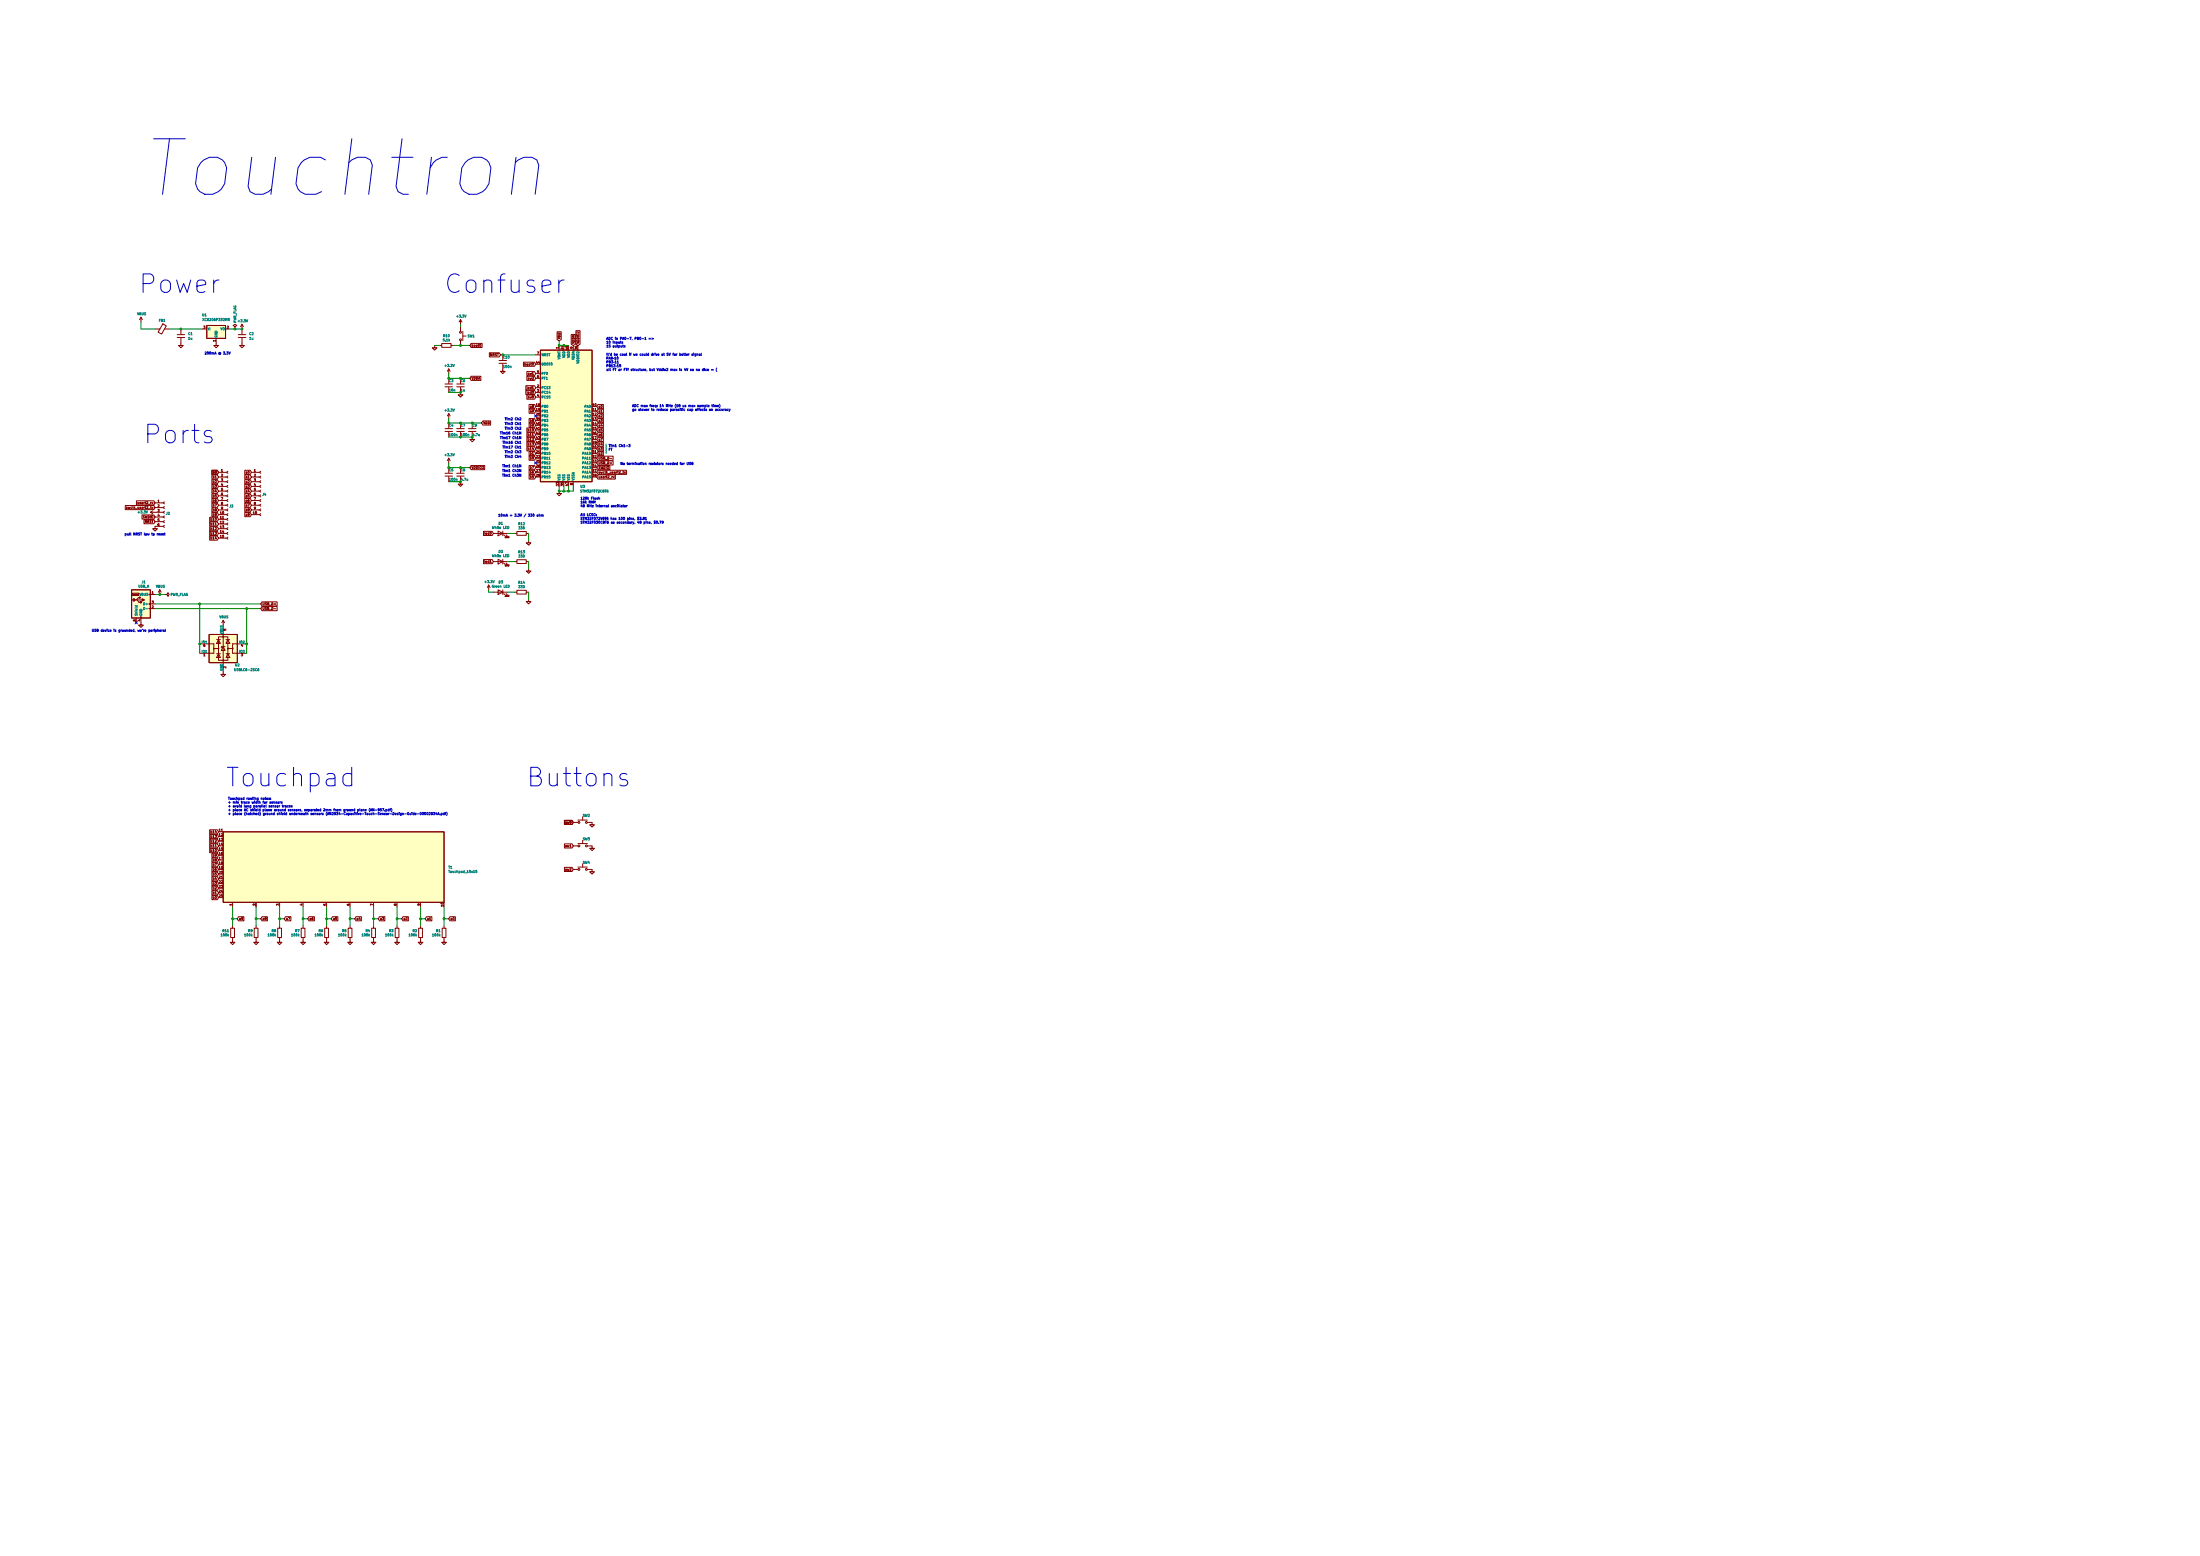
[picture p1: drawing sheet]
EESchema Schematic File Version 4
EELAYER 30 0
EELAYER END
$Descr A0 46811 33110
encoding utf-8
Sheet 1 1
Title ""
Date ""
Rev ""
Comp ""
Comment1 ""
Comment2 ""
Comment3 ""
Comment4 ""
$EndDescr
$Comp
L power:GND #PWR06
U 1 1
P 3850 7300
F 0 "#PWR06" H 3850 7050 50  0001 C CNN
F 1 "GND" H 3855 7127 50  0001 C CNN
F 2 "" H 3850 7300 50  0001 C CNN
F 3 "" H 3850 7300 50  0001 C CNN
	1    3850 7300
	1    0    0    -1  
$EndComp
$Comp
L Device:C C1
U 1 1
P 3850 7150
F 0 "C1" H 4000 7200 50  0000 L CNN
F 1 "1u" H 4000 7100 50  0000 L CNN
F 2 "Capacitor_SMD:C_0402_1005Metric" H 3888 7000 50  0001 C CNN
F 3 "~" H 3850 7150 50  0001 C CNN
F 4 "" H 3850 7150 50  0001 C CNN "MPN"
F 5 "C52923" H 3850 7150 50  0001 C CNN "LCSC"
F 6 "402" H 3850 7150 50  0001 C CNN "LCSC Footprint"
	1    3850 7150
	1    0    0    -1  
$EndComp
$Comp
L power:VBUS #PWR01
U 1 1
P 3000 6850
F 0 "#PWR01" H 3000 6700 50  0001 C CNN
F 1 "VBUS" H 3015 7023 50  0000 C CNN
F 2 "" H 3000 6850 50  0001 C CNN
F 3 "" H 3000 6850 50  0001 C CNN
	1    3000 6850
	1    0    0    -1  
$EndComp
$Comp
L power:+3.3V #PWR011
U 1 1
P 5150 7000
F 0 "#PWR011" H 5150 6850 50  0001 C CNN
F 1 "+3.3V" H 5165 7173 50  0000 C CNN
F 2 "" H 5150 7000 50  0001 C CNN
F 3 "" H 5150 7000 50  0001 C CNN
	1    5150 7000
	1    0    0    -1  
$EndComp
Wire Wire Line
	4900 7000 5000 7000
$Comp
L power:GND #PWR012
U 1 1
P 5150 7300
F 0 "#PWR012" H 5150 7050 50  0001 C CNN
F 1 "GND" H 5155 7127 50  0001 C CNN
F 2 "" H 5150 7300 50  0001 C CNN
F 3 "" H 5150 7300 50  0001 C CNN
	1    5150 7300
	1    0    0    -1  
$EndComp
$Comp
L Device:C C2
U 1 1
P 5150 7150
F 0 "C2" H 5300 7200 50  0000 L CNN
F 1 "1u" H 5300 7100 50  0000 L CNN
F 2 "Capacitor_SMD:C_0402_1005Metric" H 5188 7000 50  0001 C CNN
F 3 "~" H 5150 7150 50  0001 C CNN
F 4 "" H 5150 7150 50  0001 C CNN "MPN"
F 5 "C52923" H 5150 7150 50  0001 C CNN "LCSC"
F 6 "402" H 5150 7150 50  0001 C CNN "LCSC Footprint"
	1    5150 7150
	1    0    0    -1  
$EndComp
Connection ~ 5150 7000
$Comp
L power:GND #PWR07
U 1 1
P 4600 7300
F 0 "#PWR07" H 4600 7050 50  0001 C CNN
F 1 "GND" H 4605 7127 50  0001 C CNN
F 2 "" H 4600 7300 50  0001 C CNN
F 3 "" H 4600 7300 50  0001 C CNN
	1    4600 7300
	1    0    0    -1  
$EndComp
$Comp
L power:PWR_FLAG #FLG02
U 1 1
P 5000 7000
F 0 "#FLG02" H 5000 7075 50  0001 C CNN
F 1 "PWR_FLAG" V 5000 7127 50  0000 L CNN
F 2 "" H 5000 7000 50  0001 C CNN
F 3 "~" H 5000 7000 50  0001 C CNN
	1    5000 7000
	1    0    0    -1  
$EndComp
Connection ~ 5000 7000
Wire Wire Line
	5000 7000 5150 7000
Wire Wire Line
	3850 7000 4300 7000
Text Notes 3000 4200 0    1181 Italic 0
Touchtron
Text Notes 2950 6250 0    394  ~ 0
Power
$Comp
L power:GND #PWR031
U 1 1
P 11900 10450
F 0 "#PWR031" H 11900 10200 50  0001 C CNN
F 1 "GND" H 11905 10277 50  0001 C CNN
F 2 "" H 11900 10450 50  0001 C CNN
F 3 "" H 11900 10450 50  0001 C CNN
	1    11900 10450
	1    0    0    -1  
$EndComp
Wire Wire Line
	11900 10350 11900 10450
Wire Wire Line
	11900 10450 12000 10450
Wire Wire Line
	12000 10450 12000 10350
Connection ~ 11900 10450
Wire Wire Line
	12000 10450 12100 10450
Wire Wire Line
	12100 10450 12100 10350
Connection ~ 12000 10450
Wire Wire Line
	12100 10450 12200 10450
Wire Wire Line
	12200 10450 12200 10350
Connection ~ 12100 10450
Wire Wire Line
	11900 7250 11900 7350
$Comp
L Device:R R10
U 1 1
P 9500 7350
F 0 "R10" V 9293 7350 50  0000 C CNN
F 1 "5.1k" V 9384 7350 50  0000 C CNN
F 2 "Resistor_SMD:R_0402_1005Metric" V 9430 7350 50  0001 C CNN
F 3 "~" H 9500 7350 50  0001 C CNN
F 4 "" V 9500 7350 50  0001 C CNN "MPN"
F 5 "C25905" H 9500 7350 50  0001 C CNN "LCSC"
F 6 "402" H 9500 7350 50  0001 C CNN "LCSC Footprint"
	1    9500 7350
	0    1    1    0   
$EndComp
Connection ~ 9800 10250
Wire Wire Line
	9800 9950 10000 9950
Connection ~ 9800 9950
Wire Wire Line
	9550 9950 9800 9950
$Comp
L Device:C C8
U 1 1
P 9800 10100
F 0 "C8" H 9800 10200 50  0000 L CNN
F 1 "4.7u" H 9800 10000 50  0000 L CNN
F 2 "Capacitor_SMD:C_0402_1005Metric" H 9838 9950 50  0001 C CNN
F 3 "~" H 9800 10100 50  0001 C CNN
F 4 "" H 9800 10100 50  0001 C CNN "MPN"
F 5 "C23733" H 9800 10100 50  0001 C CNN "LCSC"
F 6 "402" H 9800 10100 50  0001 C CNN "LCSC Footprint"
	1    9800 10100
	1    0    0    -1  
$EndComp
Connection ~ 9550 9950
$Comp
L Device:C C5
U 1 1
P 9550 10100
F 0 "C5" H 9550 10200 50  0000 L CNN
F 1 "100n" H 9550 10000 50  0000 L CNN
F 2 "Capacitor_SMD:C_0402_1005Metric" H 9588 9950 50  0001 C CNN
F 3 "~" H 9550 10100 50  0001 C CNN
F 4 "" H 9550 10100 50  0001 C CNN "MPN"
F 5 "C1525" H 9550 10100 50  0001 C CNN "LCSC"
F 6 "402" H 9550 10100 50  0001 C CNN "LCSC Footprint"
	1    9550 10100
	1    0    0    -1  
$EndComp
$Comp
L Connector:Conn_01x06_Female J2
U 1 1
P 3500 10900
F 0 "J2" H 3528 10876 50  0000 L CNN
F 1 "Conn_01x06_Female" H 3528 10785 50  0001 L CNN
F 2 "Connector_PinHeader_2.54mm:PinHeader_1x06_P2.54mm_Vertical" H 3500 10900 50  0001 C CNN
F 3 "~" H 3500 10900 50  0001 C CNN
F 4 "Do not populate" H 3500 10900 50  0001 C CNN "LCSC"
	1    3500 10900
	1    0    0    -1  
$EndComp
Text GLabel 12700 9950 2    50   Input ~ 0
SWDIO
$Comp
L power:GND #PWR04
U 1 1
P 3300 11200
F 0 "#PWR04" H 3300 10950 50  0001 C CNN
F 1 "GND" H 3305 11072 50  0001 R CNN
F 2 "" H 3300 11200 50  0001 C CNN
F 3 "" H 3300 11200 50  0001 C CNN
	1    3300 11200
	1    0    0    -1  
$EndComp
Text GLabel 3300 10800 0    50   Input ~ 0
swclk_usart2_tx
Text GLabel 3300 11000 0    50   Input ~ 0
SWDIO
Text GLabel 3300 11100 0    50   Input ~ 0
NRST
Text GLabel 10650 7550 0    50   Input ~ 0
NRST
Wire Wire Line
	9800 6900 9800 6950
Wire Wire Line
	9250 7350 9350 7350
Text GLabel 11400 7750 0    50   Input ~ 0
boot0
$Comp
L power:+3.3V #PWR026
U 1 1
P 9800 6900
F 0 "#PWR026" H 9800 6750 50  0001 C CNN
F 1 "+3.3V" H 9815 7073 50  0000 C CNN
F 2 "" H 9800 6900 50  0001 C CNN
F 3 "" H 9800 6900 50  0001 C CNN
	1    9800 6900
	1    0    0    -1  
$EndComp
Text GLabel 12700 9850 2    50   Input ~ 0
USB_D+
Text GLabel 12700 9750 2    50   Input ~ 0
USB_D-
$Comp
L power:GND #PWR021
U 1 1
P 9250 7350
F 0 "#PWR021" H 9250 7100 50  0001 C CNN
F 1 "GND" H 9255 7177 50  0001 C CNN
F 2 "" H 9250 7350 50  0001 C CNN
F 3 "" H 9250 7350 50  0001 C CNN
	1    9250 7350
	1    0    0    -1  
$EndComp
Text GLabel 10000 7350 2    50   Input ~ 0
boot0
$Comp
L Device:C C4
U 1 1
P 9550 9150
F 0 "C4" H 9550 9250 50  0000 L CNN
F 1 "100n" H 9550 9050 50  0000 L CNN
F 2 "Capacitor_SMD:C_0402_1005Metric" H 9588 9000 50  0001 C CNN
F 3 "~" H 9550 9150 50  0001 C CNN
F 4 "" H 9550 9150 50  0001 C CNN "MPN"
F 5 "C1525" H 9550 9150 50  0001 C CNN "LCSC"
F 6 "402" H 9550 9150 50  0001 C CNN "LCSC Footprint"
	1    9550 9150
	1    0    0    -1  
$EndComp
Text GLabel 12300 7350 1    50   Input ~ 0
VDDIO2
Text GLabel 12200 7350 1    50   Input ~ 0
VDDA
Text GLabel 11900 7250 1    50   Input ~ 0
VDD
Connection ~ 10050 9000
Wire Wire Line
	10050 9000 10250 9000
Connection ~ 10050 9300
Wire Wire Line
	9800 9300 10050 9300
$Comp
L Device:C C9
U 1 1
P 10050 9150
F 0 "C9" H 10050 9250 50  0000 L CNN
F 1 "4.7u" H 10050 9050 50  0000 L CNN
F 2 "Capacitor_SMD:C_0402_1005Metric" H 10088 9000 50  0001 C CNN
F 3 "~" H 10050 9150 50  0001 C CNN
F 4 "" H 10050 9150 50  0001 C CNN "MPN"
F 5 "C23733" H 10050 9150 50  0001 C CNN "LCSC"
F 6 "402" H 10050 9150 50  0001 C CNN "LCSC Footprint"
	1    10050 9150
	1    0    0    -1  
$EndComp
Text GLabel 10000 9950 2    50   Input ~ 0
VDDIO2
Wire Wire Line
	9550 9850 9550 9950
Wire Wire Line
	9800 10250 9550 10250
$Comp
L power:GND #PWR028
U 1 1
P 9800 10250
F 0 "#PWR028" H 9800 10000 50  0001 C CNN
F 1 "GND" H 9805 10077 50  0001 C CNN
F 2 "" H 9800 10250 50  0001 C CNN
F 3 "" H 9800 10250 50  0001 C CNN
	1    9800 10250
	1    0    0    -1  
$EndComp
$Comp
L power:+3.3V #PWR024
U 1 1
P 9550 9850
F 0 "#PWR024" H 9550 9700 50  0001 C CNN
F 1 "+3.3V" H 9565 10023 50  0000 C CNN
F 2 "" H 9550 9850 50  0001 C CNN
F 3 "" H 9550 9850 50  0001 C CNN
	1    9550 9850
	1    0    0    -1  
$EndComp
Text GLabel 10250 9000 2    50   Input ~ 0
VDD
Connection ~ 9800 9000
Wire Wire Line
	9800 9000 10050 9000
Connection ~ 9550 9000
Wire Wire Line
	9800 9000 9550 9000
Wire Wire Line
	9550 8900 9550 9000
Connection ~ 9800 9300
Wire Wire Line
	9800 9300 9550 9300
$Comp
L power:GND #PWR029
U 1 1
P 10050 9300
F 0 "#PWR029" H 10050 9050 50  0001 C CNN
F 1 "GND" H 10055 9127 50  0001 C CNN
F 2 "" H 10050 9300 50  0001 C CNN
F 3 "" H 10050 9300 50  0001 C CNN
	1    10050 9300
	1    0    0    -1  
$EndComp
$Comp
L Device:C C7
U 1 1
P 9800 9150
F 0 "C7" H 9800 9250 50  0000 L CNN
F 1 "100n" H 9800 9050 50  0000 L CNN
F 2 "Capacitor_SMD:C_0402_1005Metric" H 9838 9000 50  0001 C CNN
F 3 "~" H 9800 9150 50  0001 C CNN
F 4 "" H 9800 9150 50  0001 C CNN "MPN"
F 5 "C1525" H 9800 9150 50  0001 C CNN "LCSC"
F 6 "402" H 9800 9150 50  0001 C CNN "LCSC Footprint"
	1    9800 9150
	1    0    0    -1  
$EndComp
$Comp
L power:+3.3V #PWR023
U 1 1
P 9550 8900
F 0 "#PWR023" H 9550 8750 50  0001 C CNN
F 1 "+3.3V" H 9565 9073 50  0000 C CNN
F 2 "" H 9550 8900 50  0001 C CNN
F 3 "" H 9550 8900 50  0001 C CNN
	1    9550 8900
	1    0    0    -1  
$EndComp
Text GLabel 10000 8050 2    50   Input ~ 0
VDDA
Connection ~ 9800 8050
Wire Wire Line
	9800 8050 10000 8050
Connection ~ 9550 8050
Wire Wire Line
	9800 8050 9550 8050
Wire Wire Line
	9550 7950 9550 8050
Connection ~ 9800 8350
Wire Wire Line
	9800 8350 9550 8350
$Comp
L power:GND #PWR027
U 1 1
P 9800 8350
F 0 "#PWR027" H 9800 8100 50  0001 C CNN
F 1 "GND" H 9805 8177 50  0001 C CNN
F 2 "" H 9800 8350 50  0001 C CNN
F 3 "" H 9800 8350 50  0001 C CNN
	1    9800 8350
	1    0    0    -1  
$EndComp
$Comp
L Device:C C6
U 1 1
P 9800 8200
F 0 "C6" H 9800 8300 50  0000 L CNN
F 1 "1u" H 9800 8100 50  0000 L CNN
F 2 "Capacitor_SMD:C_0402_1005Metric" H 9838 8050 50  0001 C CNN
F 3 "~" H 9800 8200 50  0001 C CNN
F 4 "" H 9800 8200 50  0001 C CNN "MPN"
F 5 "C52923" H 9800 8200 50  0001 C CNN "LCSC"
F 6 "402" H 9800 8200 50  0001 C CNN "LCSC Footprint"
	1    9800 8200
	1    0    0    -1  
$EndComp
$Comp
L Device:C C3
U 1 1
P 9550 8200
F 0 "C3" H 9550 8300 50  0000 L CNN
F 1 "10n" H 9550 8100 50  0000 L CNN
F 2 "Capacitor_SMD:C_0402_1005Metric" H 9588 8050 50  0001 C CNN
F 3 "~" H 9550 8200 50  0001 C CNN
F 4 "" H 9550 8200 50  0001 C CNN "MPN"
F 5 "C15195" H 9550 8200 50  0001 C CNN "LCSC"
F 6 "402" H 9550 8200 50  0001 C CNN "LCSC Footprint"
	1    9550 8200
	1    0    0    -1  
$EndComp
$Comp
L power:+3.3V #PWR022
U 1 1
P 9550 7950
F 0 "#PWR022" H 9550 7800 50  0001 C CNN
F 1 "+3.3V" H 9565 8123 50  0000 C CNN
F 2 "" H 9550 7950 50  0001 C CNN
F 3 "" H 9550 7950 50  0001 C CNN
	1    9550 7950
	1    0    0    -1  
$EndComp
Text Notes 12350 10800 0    50   ~ 0
128k Flash\n16k RAM\n48 MHz internal oscillator
Text Notes 9450 6250 0    394  ~ 0
Confuser
Text Notes 3050 9450 0    394  ~ 0
Ports
$Comp
L power:VBUS #PWR05
U 1 1
P 3400 12650
F 0 "#PWR05" H 3400 12500 50  0001 C CNN
F 1 "VBUS" H 3415 12823 50  0000 C CNN
F 2 "" H 3400 12650 50  0001 C CNN
F 3 "" H 3400 12650 50  0001 C CNN
	1    3400 12650
	1    0    0    -1  
$EndComp
$Comp
L power:PWR_FLAG #FLG01
U 1 1
P 3500 12650
F 0 "#FLG01" H 3500 12725 50  0001 C CNN
F 1 "PWR_FLAG" V 3500 12778 50  0000 L CNN
F 2 "" H 3500 12650 50  0001 C CNN
F 3 "~" H 3500 12650 50  0001 C CNN
	1    3500 12650
	0    1    1    0   
$EndComp
Wire Wire Line
	3500 12650 3400 12650
Connection ~ 3400 12650
Wire Wire Line
	3400 12650 3300 12650
Text GLabel 5550 12850 2    50   Input ~ 0
USB_D+
Text GLabel 5550 12950 2    50   Input ~ 0
USB_D-
$Comp
L Connector:USB_A J1
U 1 1
P 3000 12850
F 0 "J1" H 3057 13317 50  0000 C CNN
F 1 "USB_A" H 3057 13226 50  0000 C CNN
F 2 "0_touchtron:usb_a_edge_connector" H 3150 12800 50  0001 C CNN
F 3 " ~" H 3150 12800 50  0001 C CNN
F 4 "Do not populate" H 3000 12850 50  0001 C CNN "LCSC"
	1    3000 12850
	1    0    0    -1  
$EndComp
NoConn ~ 2900 13250
$Comp
L power:GND #PWR02
U 1 1
P 3000 13250
F 0 "#PWR02" H 3000 13000 50  0001 C CNN
F 1 "GND" H 3000 13100 50  0001 C CNN
F 2 "" H 3000 13250 50  0001 C CNN
F 3 "" H 3000 13250 50  0001 C CNN
	1    3000 13250
	1    0    0    -1  
$EndComp
Text Notes 1950 13450 0    50   ~ 0
USB device is grounded, we’re peripheral
$Comp
L Switch:SW_Push SW1
U 1 1
P 9800 7150
F 0 "SW1" V 9800 7298 50  0000 L CNN
F 1 "TS-1187A-C-D-B" V 9845 7298 50  0001 L CNN
F 2 "0_touchtron:TS-1187A" H 9800 7350 50  0001 C CNN
F 3 "~" H 9800 7350 50  0001 C CNN
F 4 "C318888" H 9800 7150 50  0001 C CNN "LCSC"
F 5 "2mm height" H 9800 7150 50  0001 C CNN "note"
F 6 "SMD-SW-4_5.1x5.1x2.0" H 9800 7150 50  0001 C CNN "LCSC Footprint"
	1    9800 7150
	0    1    1    0   
$EndComp
Wire Wire Line
	9650 7350 9800 7350
Connection ~ 9800 7350
Wire Wire Line
	9800 7350 10000 7350
Text Notes 12900 7400 0    50   ~ 0
ADC in PA0-7, PB0-1 => \n10 inputs\n15 outputs
Text Notes 12950 9600 0    50   ~ 0
Tim1 Ch1-3\nFT
Wire Wire Line
	12900 9450 12900 9650
Text Notes 11100 8950 2    50   ~ 0
Tim2 Ch2
Text Notes 11100 9050 2    50   ~ 0
Tim3 Ch1
Text Notes 11100 9150 2    50   ~ 0
Tim3 Ch2
Text Notes 11100 9250 2    50   ~ 0
Tim16 Ch1N
Text Notes 11100 9350 2    50   ~ 0
Tim17 Ch1N
Text Notes 11100 9450 2    50   ~ 0
Tim16 Ch1
Text Notes 11100 9550 2    50   ~ 0
Tim17 Ch1
Text Notes 11100 9650 2    50   ~ 0
Tim2 Ch3
Text Notes 11100 9750 2    50   ~ 0
Tim2 Ch4
Text Notes 11100 9950 2    50   ~ 0
Tim1 Ch1N
Text Notes 11100 10050 2    50   ~ 0
Tim1 Ch2N
Text Notes 11100 10150 2    50   ~ 0
Tim1 Ch3N
Text Notes 12350 11150 0    50   ~ 0
Alt LCSC:\nSTM32F072V8T6 has 100 pins, $3.81\nSTM32F030C8T6 as secondary, 48 pins, $0.79 
$Comp
L Device:C C10
U 1 1
P 10700 7700
F 0 "C10" H 10700 7800 50  0000 L CNN
F 1 "100n" H 10700 7600 50  0000 L CNN
F 2 "Capacitor_SMD:C_0402_1005Metric" H 10738 7550 50  0001 C CNN
F 3 "~" H 10700 7700 50  0001 C CNN
F 4 "" H 10700 7700 50  0001 C CNN "MPN"
F 5 "C1525" H 10700 7700 50  0001 C CNN "LCSC"
F 6 "402" H 10700 7700 50  0001 C CNN "LCSC Footprint"
	1    10700 7700
	1    0    0    -1  
$EndComp
Wire Wire Line
	10650 7550 10700 7550
Connection ~ 10700 7550
Wire Wire Line
	10700 7550 11400 7550
$Comp
L power:GND #PWR030
U 1 1
P 10700 7850
F 0 "#PWR030" H 10700 7600 50  0001 C CNN
F 1 "GND" H 10705 7677 50  0001 C CNN
F 2 "" H 10700 7850 50  0001 C CNN
F 3 "" H 10700 7850 50  0001 C CNN
	1    10700 7850
	1    0    0    -1  
$EndComp
Text Notes 13450 8750 0    50   ~ 0
ADC max freq: 14 MHz (18 us max sample time)\ngo slower to reduce parasitic cap effects on accuracy
$Comp
L power:GND #PWR09
U 1 1
P 4750 14300
AR Path="/5EAD705B" Ref="#PWR09"  Part="1" 
AR Path="/5EAB2975/5EAD705B" Ref="#PWR?"  Part="1" 
AR Path="/5EACE984/5EAD705B" Ref="#PWR?"  Part="1" 
AR Path="/5EB81DFF/5EAD705B" Ref="#PWR?"  Part="1" 
F 0 "#PWR09" H 4750 14050 50  0001 C CNN
F 1 "GND" H 4755 14172 50  0001 R CNN
F 2 "" H 4750 14300 50  0001 C CNN
F 3 "" H 4750 14300 50  0001 C CNN
	1    4750 14300
	1    0    0    -1  
$EndComp
$Comp
L power:VBUS #PWR08
U 1 1
P 4750 13300
F 0 "#PWR08" H 4750 13150 50  0001 C CNN
F 1 "VBUS" H 4765 13473 50  0000 C CNN
F 2 "" H 4750 13300 50  0001 C CNN
F 3 "" H 4750 13300 50  0001 C CNN
	1    4750 13300
	1    0    0    -1  
$EndComp
Text Notes 4350 7550 0    50   ~ 0
200mA @ 3.3V
Text Notes 13200 9900 0    50   ~ 0
No termination resistors needed for USB
$Comp
L Power_Protection:USBLC6-2SC6 U2
U 1 1
P 4750 13800
F 0 "U2" H 5050 13450 50  0000 C CNN
F 1 "USBLC6-2SC6" H 5250 13350 50  0000 C CNN
F 2 "Package_TO_SOT_SMD:SOT-23-6" H 4000 14200 50  0001 C CNN
F 3 "http://www2.st.com/resource/en/datasheet/CD00050750.pdf" H 4950 14150 50  0001 C CNN
F 4 "C7519" H 4750 13800 50  0001 C CNN "LCSC"
F 5 "SOT-23-6L" H 4750 13800 50  0001 C CNN "LCSC Footprint"
F 6 "180" H 4750 13800 50  0001 C CNN "LCSC Orientation"
	1    4750 13800
	1    0    0    -1  
$EndComp
Wire Wire Line
	5250 13700 5250 13900
$Comp
L Device:Ferrite_Bead FB1
U 1 1
P 3450 7000
F 0 "FB1" V 3268 7000 50  0000 C CNN
F 1 "Ferrite_Bead" V 3267 7000 50  0001 C CNN
F 2 "Capacitor_SMD:C_0805_2012Metric" V 3380 7000 50  0001 C CNN
F 3 "~" H 3450 7000 50  0001 C CNN
F 4 "C1015" V 3450 7000 50  0001 C CNN "LCSC"
F 5 "805" H 3450 7000 50  0001 C CNN "LCSC Footprint"
	1    3450 7000
	0    1    1    0   
$EndComp
Wire Wire Line
	3000 6850 3000 7000
Wire Wire Line
	3000 7000 3300 7000
Wire Wire Line
	3600 7000 3850 7000
Connection ~ 3850 7000
$Comp
L Device:R R2
U 1 1
P 8950 19850
F 0 "R2" H 9020 19896 50  0000 L CNN
F 1 "100k" H 9020 19805 50  0000 L CNN
F 2 "Resistor_SMD:R_0402_1005Metric" V 8880 19850 50  0001 C CNN
F 3 "~" H 8950 19850 50  0001 C CNN
F 4 "C25741" H 8950 19850 50  0001 C CNN "LCSC"
F 5 "402" H 8950 19850 50  0001 C CNN "LCSC Footprint"
	1    8950 19850
	-1   0    0    -1  
$EndComp
$Comp
L power:GND #PWR013
U 1 1
P 8950 20000
F 0 "#PWR013" H 8950 19750 50  0001 C CNN
F 1 "GND" H 8955 19827 50  0001 C CNN
F 2 "" H 8950 20000 50  0001 C CNN
F 3 "" H 8950 20000 50  0001 C CNN
	1    8950 20000
	-1   0    0    -1  
$EndComp
$Comp
L Device:R R3
U 1 1
P 8450 19850
F 0 "R3" H 8520 19896 50  0000 L CNN
F 1 "100k" H 8520 19805 50  0000 L CNN
F 2 "Resistor_SMD:R_0402_1005Metric" V 8380 19850 50  0001 C CNN
F 3 "~" H 8450 19850 50  0001 C CNN
F 4 "C25741" H 8450 19850 50  0001 C CNN "LCSC"
F 5 "402" H 8450 19850 50  0001 C CNN "LCSC Footprint"
	1    8450 19850
	-1   0    0    -1  
$EndComp
$Comp
L power:GND #PWR014
U 1 1
P 8450 20000
F 0 "#PWR014" H 8450 19750 50  0001 C CNN
F 1 "GND" H 8455 19827 50  0001 C CNN
F 2 "" H 8450 20000 50  0001 C CNN
F 3 "" H 8450 20000 50  0001 C CNN
	1    8450 20000
	-1   0    0    -1  
$EndComp
$Comp
L Device:R R4
U 1 1
P 7950 19850
F 0 "R4" H 8020 19896 50  0000 L CNN
F 1 "100k" H 8020 19805 50  0000 L CNN
F 2 "Resistor_SMD:R_0402_1005Metric" V 7880 19850 50  0001 C CNN
F 3 "~" H 7950 19850 50  0001 C CNN
F 4 "C25741" H 7950 19850 50  0001 C CNN "LCSC"
F 5 "402" H 7950 19850 50  0001 C CNN "LCSC Footprint"
	1    7950 19850
	-1   0    0    -1  
$EndComp
$Comp
L power:GND #PWR015
U 1 1
P 7950 20000
F 0 "#PWR015" H 7950 19750 50  0001 C CNN
F 1 "GND" H 7955 19827 50  0001 C CNN
F 2 "" H 7950 20000 50  0001 C CNN
F 3 "" H 7950 20000 50  0001 C CNN
	1    7950 20000
	-1   0    0    -1  
$EndComp
$Comp
L Device:R R5
U 1 1
P 7450 19850
F 0 "R5" H 7520 19896 50  0000 L CNN
F 1 "100k" H 7520 19805 50  0000 L CNN
F 2 "Resistor_SMD:R_0402_1005Metric" V 7380 19850 50  0001 C CNN
F 3 "~" H 7450 19850 50  0001 C CNN
F 4 "C25741" H 7450 19850 50  0001 C CNN "LCSC"
F 5 "402" H 7450 19850 50  0001 C CNN "LCSC Footprint"
	1    7450 19850
	-1   0    0    -1  
$EndComp
$Comp
L power:GND #PWR016
U 1 1
P 7450 20000
F 0 "#PWR016" H 7450 19750 50  0001 C CNN
F 1 "GND" H 7455 19827 50  0001 C CNN
F 2 "" H 7450 20000 50  0001 C CNN
F 3 "" H 7450 20000 50  0001 C CNN
	1    7450 20000
	-1   0    0    -1  
$EndComp
$Comp
L Device:R R6
U 1 1
P 6950 19850
F 0 "R6" H 7020 19896 50  0000 L CNN
F 1 "100k" H 7020 19805 50  0000 L CNN
F 2 "Resistor_SMD:R_0402_1005Metric" V 6880 19850 50  0001 C CNN
F 3 "~" H 6950 19850 50  0001 C CNN
F 4 "C25741" H 6950 19850 50  0001 C CNN "LCSC"
F 5 "402" H 6950 19850 50  0001 C CNN "LCSC Footprint"
	1    6950 19850
	-1   0    0    -1  
$EndComp
$Comp
L power:GND #PWR017
U 1 1
P 6950 20000
F 0 "#PWR017" H 6950 19750 50  0001 C CNN
F 1 "GND" H 6955 19827 50  0001 C CNN
F 2 "" H 6950 20000 50  0001 C CNN
F 3 "" H 6950 20000 50  0001 C CNN
	1    6950 20000
	-1   0    0    -1  
$EndComp
$Comp
L Device:R R7
U 1 1
P 6450 19850
F 0 "R7" H 6520 19896 50  0000 L CNN
F 1 "100k" H 6520 19805 50  0000 L CNN
F 2 "Resistor_SMD:R_0402_1005Metric" V 6380 19850 50  0001 C CNN
F 3 "~" H 6450 19850 50  0001 C CNN
F 4 "C25741" H 6450 19850 50  0001 C CNN "LCSC"
F 5 "402" H 6450 19850 50  0001 C CNN "LCSC Footprint"
	1    6450 19850
	-1   0    0    -1  
$EndComp
$Comp
L power:GND #PWR018
U 1 1
P 6450 20000
F 0 "#PWR018" H 6450 19750 50  0001 C CNN
F 1 "GND" H 6455 19827 50  0001 C CNN
F 2 "" H 6450 20000 50  0001 C CNN
F 3 "" H 6450 20000 50  0001 C CNN
	1    6450 20000
	-1   0    0    -1  
$EndComp
$Comp
L Device:R R8
U 1 1
P 5950 19850
F 0 "R8" H 6020 19896 50  0000 L CNN
F 1 "100k" H 6020 19805 50  0000 L CNN
F 2 "Resistor_SMD:R_0402_1005Metric" V 5880 19850 50  0001 C CNN
F 3 "~" H 5950 19850 50  0001 C CNN
F 4 "C25741" H 5950 19850 50  0001 C CNN "LCSC"
F 5 "402" H 5950 19850 50  0001 C CNN "LCSC Footprint"
	1    5950 19850
	-1   0    0    -1  
$EndComp
$Comp
L power:GND #PWR019
U 1 1
P 5950 20000
F 0 "#PWR019" H 5950 19750 50  0001 C CNN
F 1 "GND" H 5955 19827 50  0001 C CNN
F 2 "" H 5950 20000 50  0001 C CNN
F 3 "" H 5950 20000 50  0001 C CNN
	1    5950 20000
	-1   0    0    -1  
$EndComp
$Comp
L Device:R R9
U 1 1
P 5450 19850
F 0 "R9" H 5520 19896 50  0000 L CNN
F 1 "100k" H 5520 19805 50  0000 L CNN
F 2 "Resistor_SMD:R_0402_1005Metric" V 5380 19850 50  0001 C CNN
F 3 "~" H 5450 19850 50  0001 C CNN
F 4 "C25741" H 5450 19850 50  0001 C CNN "LCSC"
F 5 "402" H 5450 19850 50  0001 C CNN "LCSC Footprint"
	1    5450 19850
	-1   0    0    -1  
$EndComp
$Comp
L power:GND #PWR020
U 1 1
P 5450 20000
F 0 "#PWR020" H 5450 19750 50  0001 C CNN
F 1 "GND" H 5455 19827 50  0001 C CNN
F 2 "" H 5450 20000 50  0001 C CNN
F 3 "" H 5450 20000 50  0001 C CNN
	1    5450 20000
	-1   0    0    -1  
$EndComp
$Comp
L Device:R R11
U 1 1
P 4950 19850
F 0 "R11" H 5020 19896 50  0000 L CNN
F 1 "100k" H 5020 19805 50  0000 L CNN
F 2 "Resistor_SMD:R_0402_1005Metric" V 4880 19850 50  0001 C CNN
F 3 "~" H 4950 19850 50  0001 C CNN
F 4 "C25741" H 4950 19850 50  0001 C CNN "LCSC"
F 5 "402" H 4950 19850 50  0001 C CNN "LCSC Footprint"
	1    4950 19850
	-1   0    0    -1  
$EndComp
$Comp
L power:GND #PWR025
U 1 1
P 4950 20000
F 0 "#PWR025" H 4950 19750 50  0001 C CNN
F 1 "GND" H 4955 19827 50  0001 C CNN
F 2 "" H 4950 20000 50  0001 C CNN
F 3 "" H 4950 20000 50  0001 C CNN
	1    4950 20000
	-1   0    0    -1  
$EndComp
$Comp
L Device:R R1
U 1 1
P 9450 19850
F 0 "R1" H 9520 19896 50  0000 L CNN
F 1 "100k" H 9520 19805 50  0000 L CNN
F 2 "Resistor_SMD:R_0402_1005Metric" V 9380 19850 50  0001 C CNN
F 3 "~" H 9450 19850 50  0001 C CNN
F 4 "C25741" H 9450 19850 50  0001 C CNN "LCSC"
F 5 "402" H 9450 19850 50  0001 C CNN "LCSC Footprint"
	1    9450 19850
	-1   0    0    -1  
$EndComp
$Comp
L power:GND #PWR010
U 1 1
P 9450 20000
F 0 "#PWR010" H 9450 19750 50  0001 C CNN
F 1 "GND" H 9455 19827 50  0001 C CNN
F 2 "" H 9450 20000 50  0001 C CNN
F 3 "" H 9450 20000 50  0001 C CNN
	1    9450 20000
	-1   0    0    -1  
$EndComp
$Comp
L Connector:Conn_01x15_Female J3
U 1 1
P 4850 10750
F 0 "J3" H 4878 10730 50  0000 L CNN
F 1 "Conn_01x15_Female" H 4878 10685 50  0001 L CNN
F 2 "Connector_PinHeader_2.54mm:PinHeader_1x15_P2.54mm_Vertical" H 4850 10750 50  0001 C CNN
F 3 "~" H 4850 10750 50  0001 C CNN
F 4 "Do not populate" H 4850 10750 50  0001 C CNN "LCSC"
	1    4850 10750
	1    0    0    -1  
$EndComp
$Comp
L Connector:Conn_01x10_Female J4
U 1 1
P 5550 10450
F 0 "J4" H 5578 10380 50  0000 L CNN
F 1 "Conn_01x10_Female" H 5578 10335 50  0001 L CNN
F 2 "Connector_PinHeader_2.54mm:PinHeader_1x10_P2.54mm_Vertical" H 5550 10450 50  0001 C CNN
F 3 "~" H 5550 10450 50  0001 C CNN
F 4 "Do not populate" H 5550 10450 50  0001 C CNN "LCSC"
	1    5550 10450
	1    0    0    -1  
$EndComp
Text GLabel 4650 10050 0    50   Input ~ 0
b0
Text GLabel 4650 10050 0    50   Input ~ 0
b0
Text GLabel 4650 10150 0    50   Input ~ 0
b1
Text GLabel 4650 10250 0    50   Input ~ 0
b2
Text GLabel 4650 10350 0    50   Input ~ 0
b3
Text GLabel 4650 10450 0    50   Input ~ 0
b4
Text GLabel 4650 10550 0    50   Input ~ 0
b5
Text GLabel 4650 10650 0    50   Input ~ 0
b6
Text GLabel 4650 10750 0    50   Input ~ 0
b7
Text GLabel 4650 10850 0    50   Input ~ 0
b8
Text GLabel 4650 10950 0    50   Input ~ 0
b9
Text GLabel 4650 11050 0    50   Input ~ 0
b10
Text GLabel 4650 11150 0    50   Input ~ 0
b11
Text GLabel 4650 11250 0    50   Input ~ 0
b12
Text GLabel 4650 11350 0    50   Input ~ 0
b13
Text GLabel 4650 11450 0    50   Input ~ 0
b14
NoConn ~ 11400 8850
NoConn ~ 11400 9850
$Comp
L Switch:SW_Push SW2
U 1 1
P 12400 17500
F 0 "SW2" H 12400 17648 50  0000 L CNN
F 1 "TS-1187A-C-D-B" V 12445 17648 50  0001 L CNN
F 2 "0_touchtron:TS-1187A" H 12400 17700 50  0001 C CNN
F 3 "~" H 12400 17700 50  0001 C CNN
F 4 "C318888" H 12400 17500 50  0001 C CNN "LCSC"
F 5 "2mm height" H 12400 17500 50  0001 C CNN "note"
F 6 "SMD-SW-4_5.1x5.1x2.0" H 12400 17500 50  0001 C CNN "LCSC Footprint"
	1    12400 17500
	1    0    0    -1  
$EndComp
$Comp
L power:GND #PWR032
U 1 1
P 12600 17500
F 0 "#PWR032" H 12600 17250 50  0001 C CNN
F 1 "GND" H 12605 17327 50  0001 C CNN
F 2 "" H 12600 17500 50  0001 C CNN
F 3 "" H 12600 17500 50  0001 C CNN
	1    12600 17500
	1    0    0    -1  
$EndComp
$Comp
L Switch:SW_Push SW3
U 1 1
P 12400 18000
F 0 "SW3" H 12400 18148 50  0000 L CNN
F 1 "TS-1187A-C-D-B" V 12445 18148 50  0001 L CNN
F 2 "0_touchtron:TS-1187A" H 12400 18200 50  0001 C CNN
F 3 "~" H 12400 18200 50  0001 C CNN
F 4 "C318888" H 12400 18000 50  0001 C CNN "LCSC"
F 5 "2mm height" H 12400 18000 50  0001 C CNN "note"
F 6 "SMD-SW-4_5.1x5.1x2.0" H 12400 18000 50  0001 C CNN "LCSC Footprint"
	1    12400 18000
	1    0    0    -1  
$EndComp
$Comp
L power:GND #PWR033
U 1 1
P 12600 18000
F 0 "#PWR033" H 12600 17750 50  0001 C CNN
F 1 "GND" H 12605 17827 50  0001 C CNN
F 2 "" H 12600 18000 50  0001 C CNN
F 3 "" H 12600 18000 50  0001 C CNN
	1    12600 18000
	1    0    0    -1  
$EndComp
$Comp
L Switch:SW_Push SW4
U 1 1
P 12400 18500
F 0 "SW4" H 12400 18648 50  0000 L CNN
F 1 "TS-1187A-C-D-B" V 12445 18648 50  0001 L CNN
F 2 "0_touchtron:TS-1187A" H 12400 18700 50  0001 C CNN
F 3 "~" H 12400 18700 50  0001 C CNN
F 4 "C318888" H 12400 18500 50  0001 C CNN "LCSC"
F 5 "2mm height" H 12400 18500 50  0001 C CNN "note"
F 6 "SMD-SW-4_5.1x5.1x2.0" H 12400 18500 50  0001 C CNN "LCSC Footprint"
	1    12400 18500
	1    0    0    -1  
$EndComp
$Comp
L power:GND #PWR034
U 1 1
P 12600 18500
F 0 "#PWR034" H 12600 18250 50  0001 C CNN
F 1 "GND" H 12605 18327 50  0001 C CNN
F 2 "" H 12600 18500 50  0001 C CNN
F 3 "" H 12600 18500 50  0001 C CNN
	1    12600 18500
	1    0    0    -1  
$EndComp
Text GLabel 11400 8450 0    50   Input ~ 0
sw0
Text GLabel 12200 17500 0    50   Input ~ 0
sw0
Text GLabel 12200 17500 0    50   Input ~ 0
sw0
Text GLabel 12200 18000 0    50   Input ~ 0
sw1
Text GLabel 12200 18500 0    50   Input ~ 0
sw2
Text GLabel 12700 10150 2    50   Input ~ 0
usart2_rx
Text GLabel 12700 10050 2    50   Input ~ 0
swclk_usart2_tx
Text GLabel 3300 10700 0    50   Input ~ 0
usart2_rx
$Comp
L power:+3.3V #PWR03
U 1 1
P 3300 10900
F 0 "#PWR03" H 3300 10750 50  0001 C CNN
F 1 "+3.3V" V 3300 11050 50  0000 L CNN
F 2 "" H 3300 10900 50  0001 C CNN
F 3 "" H 3300 10900 50  0001 C CNN
	1    3300 10900
	0    -1   -1   0   
$EndComp
Text Notes 2650 11400 0    50   ~ 0
pull NRST low to reset
Text Notes 11200 16750 0    394  ~ 0
Buttons
Text Notes 12900 7900 0    50   ~ 0
It’d be cool if we could drive at 5V for better signal\nPA8–10\nPB3–11\nPB13–15\nall FT or FTf structure, but Vddio2 max is 4V so no dice = (\n
$Comp
L Regulator_Linear:XC6206PxxxMR U1
U 1 1
P 4600 7000
F 0 "U1" H 4350 7300 50  0000 C CNN
F 1 "XC6206P332MR" H 4600 7200 50  0000 C CNN
F 2 "Package_TO_SOT_SMD:SOT-23" H 4600 7225 50  0001 C CIN
F 3 "https://www.torexsemi.com/file/xc6206/XC6206.pdf" H 4600 7000 50  0001 C CNN
F 4 "C5446" H 4600 7000 50  0001 C CNN "LCSC"
F 5 "SOT-23-3L" H 4600 7000 50  0001 C CNN "LCSC Footprint"
F 6 "180" H 4600 7000 50  0001 C CNN "LCSC Orientation"
	1    4600 7000
	1    0    0    -1  
$EndComp
Text GLabel 12700 8650 2    50   Input ~ 0
a0
Text GLabel 12700 8750 2    50   Input ~ 0
a1
Text GLabel 12700 8850 2    50   Input ~ 0
a2
Text GLabel 12700 8950 2    50   Input ~ 0
a3
Text GLabel 12700 9050 2    50   Input ~ 0
a4
Text GLabel 12700 9150 2    50   Input ~ 0
a5
Text GLabel 12700 9250 2    50   Input ~ 0
a6
Text GLabel 12700 9350 2    50   Input ~ 0
a7
Text GLabel 11400 8650 0    50   Input ~ 0
a8
Text GLabel 11400 8750 0    50   Input ~ 0
a9
Wire Wire Line
	3300 12950 5250 12950
Wire Wire Line
	3300 12850 4250 12850
Wire Wire Line
	4250 12850 4250 13700
Connection ~ 4250 12850
Wire Wire Line
	4250 12850 5550 12850
Connection ~ 4250 13700
Wire Wire Line
	4250 13700 4250 13900
Wire Wire Line
	5250 13700 5250 12950
Connection ~ 5250 13700
Connection ~ 5250 12950
Wire Wire Line
	5250 12950 5550 12950
Text GLabel 5350 10050 0    50   Input ~ 0
a0
Text GLabel 5350 10150 0    50   Input ~ 0
a1
Text GLabel 5350 10250 0    50   Input ~ 0
a2
Text GLabel 5350 10350 0    50   Input ~ 0
a3
Text GLabel 5350 10450 0    50   Input ~ 0
a4
Text GLabel 5350 10550 0    50   Input ~ 0
a5
Text GLabel 5350 10650 0    50   Input ~ 0
a6
Text GLabel 5350 10750 0    50   Input ~ 0
a7
Text GLabel 5350 10850 0    50   Input ~ 0
a8
Text GLabel 5350 10950 0    50   Input ~ 0
a9
Wire Wire Line
	5950 19550 5950 19700
Connection ~ 5950 19550
Wire Wire Line
	5950 19300 5950 19550
Connection ~ 6450 19550
Wire Wire Line
	6450 19300 6450 19550
Wire Wire Line
	6950 19550 6950 19700
Connection ~ 6950 19550
Wire Wire Line
	6950 19300 6950 19550
Connection ~ 7450 19550
Wire Wire Line
	7450 19300 7450 19550
Connection ~ 7950 19550
Wire Wire Line
	7950 19300 7950 19550
Connection ~ 8450 19550
Wire Wire Line
	8450 19300 8450 19550
Wire Wire Line
	8950 19550 8950 19700
Connection ~ 8950 19550
Wire Wire Line
	8950 19300 8950 19550
Wire Wire Line
	9450 19550 9450 19700
Connection ~ 9450 19550
Wire Wire Line
	9450 19300 9450 19550
Wire Wire Line
	9450 19550 9550 19550
Wire Wire Line
	9050 19550 8950 19550
Text GLabel 9050 19550 2    50   Input ~ 0
a1
Wire Wire Line
	4950 19700 4950 19550
Wire Wire Line
	5450 19700 5450 19550
Wire Wire Line
	6450 19700 6450 19550
Wire Wire Line
	7450 19700 7450 19550
Wire Wire Line
	7950 19700 7950 19550
Wire Wire Line
	8450 19700 8450 19550
Wire Wire Line
	5050 19550 4950 19550
Text GLabel 5050 19550 2    50   Input ~ 0
a9
Text GLabel 9550 19550 2    50   Input ~ 0
a0
Wire Wire Line
	5550 19550 5450 19550
Text GLabel 5550 19550 2    50   Input ~ 0
a8
Wire Wire Line
	6050 19550 5950 19550
Text GLabel 6050 19550 2    50   Input ~ 0
a7
Wire Wire Line
	6550 19550 6450 19550
Text GLabel 6550 19550 2    50   Input ~ 0
a6
Wire Wire Line
	7050 19550 6950 19550
Text GLabel 7050 19550 2    50   Input ~ 0
a5
Wire Wire Line
	7550 19550 7450 19550
Text GLabel 7550 19550 2    50   Input ~ 0
a4
Wire Wire Line
	8050 19550 7950 19550
Text GLabel 8050 19550 2    50   Input ~ 0
a3
Wire Wire Line
	8550 19550 8450 19550
Text GLabel 8550 19550 2    50   Input ~ 0
a2
Text GLabel 4650 17700 0    50   Input ~ 0
b14
Text GLabel 4650 17800 0    50   Input ~ 0
b13
Text GLabel 4650 17900 0    50   Input ~ 0
b12
Text GLabel 4650 18000 0    50   Input ~ 0
b11
Text GLabel 4650 18100 0    50   Input ~ 0
b10
Text GLabel 4650 18200 0    50   Input ~ 0
b9
Text GLabel 4650 18300 0    50   Input ~ 0
b8
Text GLabel 4650 18400 0    50   Input ~ 0
b7
Text GLabel 4650 18500 0    50   Input ~ 0
b6
Text GLabel 4650 18600 0    50   Input ~ 0
b5
Text GLabel 4650 18700 0    50   Input ~ 0
b4
Text GLabel 4650 18800 0    50   Input ~ 0
b3
Text GLabel 4650 18900 0    50   Input ~ 0
b2
Text GLabel 4650 19000 0    50   Input ~ 0
b1
Text GLabel 4650 19100 0    50   Input ~ 0
b0
$Comp
L 0_touchtron:Touchpad_10x15 T1
U 1 1
P 4650 17700
F 0 "T1" H 9538 16946 50  0000 L CNN
F 1 "Touchpad_10x15" H 9538 16855 50  0000 L CNN
F 2 "0_touchtron:touchpad_49_10_15" H 4650 17700 50  0001 C CNN
F 3 "" H 4650 17700 50  0001 C CNN
F 4 "Do not populate" H 4650 17700 50  0001 C CNN "LCSC"
	1    4650 17700
	1    0    0    -1  
$EndComp
Wire Wire Line
	5450 19300 5450 19550
Connection ~ 5450 19550
Wire Wire Line
	4950 19300 4950 19550
Connection ~ 4950 19550
Text GLabel 11400 9550 0    50   Input ~ 0
b14
Text GLabel 11400 9450 0    50   Input ~ 0
b13
Text GLabel 11400 9350 0    50   Input ~ 0
b12
Text GLabel 11400 9250 0    50   Input ~ 0
b11
Text GLabel 11400 9150 0    50   Input ~ 0
b10
Text GLabel 11400 9050 0    50   Input ~ 0
b9
Text GLabel 11400 8950 0    50   Input ~ 0
b8
Text GLabel 11400 9950 0    50   Input ~ 0
b7
Text GLabel 11400 10050 0    50   Input ~ 0
b6
Text GLabel 11400 10150 0    50   Input ~ 0
b5
Text GLabel 12700 9450 2    50   Input ~ 0
b4
Text GLabel 12700 9650 2    50   Input ~ 0
b2
Text GLabel 11400 9650 0    50   Input ~ 0
b1
Text GLabel 11400 9750 0    50   Input ~ 0
b0
Text Notes 4800 16750 0    394  ~ 0
Touchpad
Text GLabel 12700 9550 2    50   Input ~ 0
b3
Wire Wire Line
	12100 7350 12000 7350
Wire Wire Line
	12000 7350 11900 7350
Connection ~ 12000 7350
Connection ~ 11900 7350
$Comp
L MCU_ST_STM32F0:STM32F072CBTx U3
U 1 1
P 12100 8850
F 0 "U3" H 12400 7350 50  0000 C CNN
F 1 "STM32F072CBT6" H 12650 7250 50  0000 C CNN
F 2 "Package_QFP:LQFP-48_7x7mm_P0.5mm" H 11500 7450 50  0001 R CNN
F 3 "http://www.st.com/st-web-ui/static/active/en/resource/technical/document/datasheet/DM00090510.pdf" H 12100 8850 50  0001 C CNN
F 4 "C81720" H 12100 8850 50  0001 C CNN "LCSC"
F 5 "LQFP-48_7.0x7.0x0.5P" H 12100 8850 50  0001 C CNN "LCSC Footprint"
F 6 "-90" H 12100 8850 50  0001 C CNN "LCSC Orientation"
	1    12100 8850
	1    0    0    -1  
$EndComp
$Comp
L Device:LED D1
U 1 1
P 10650 11350
F 0 "D1" H 10643 11566 50  0000 C CNN
F 1 "White LED" H 10643 11475 50  0000 C CNN
F 2 "LED_SMD:LED_0805_2012Metric" H 10650 11350 50  0001 C CNN
F 3 "~" H 10650 11350 50  0001 C CNN
F 4 "C34499" H 10650 11350 50  0001 C CNN "LCSC"
F 5 "805" H 10650 11350 50  0001 C CNN "LCSC Footprint"
	1    10650 11350
	-1   0    0    -1  
$EndComp
Text GLabel 11400 7950 0    50   Input ~ 0
sw1
Text GLabel 11400 8050 0    50   Input ~ 0
sw2
$Comp
L Device:R R12
U 1 1
P 11100 11350
F 0 "R12" V 10893 11350 50  0000 C CNN
F 1 "330" V 10984 11350 50  0000 C CNN
F 2 "Resistor_SMD:R_0805_2012Metric" V 11030 11350 50  0001 C CNN
F 3 "~" H 11100 11350 50  0001 C CNN
F 4 "C17630" H 11100 11350 50  0001 C CNN "LCSC"
F 5 "805" H 11100 11350 50  0001 C CNN "LCSC Footprint"
	1    11100 11350
	0    1    1    0   
$EndComp
$Comp
L power:GND #PWR036
U 1 1
P 11250 11500
F 0 "#PWR036" H 11250 11250 50  0001 C CNN
F 1 "GND" H 11255 11327 50  0001 C CNN
F 2 "" H 11250 11500 50  0001 C CNN
F 3 "" H 11250 11500 50  0001 C CNN
	1    11250 11500
	1    0    0    -1  
$EndComp
Wire Wire Line
	11250 11500 11250 11350
Wire Wire Line
	10950 11350 10800 11350
Text Notes 10600 11000 0    50   ~ 0
10mA = 3.3V / 330 ohm
$Comp
L Device:LED D2
U 1 1
P 10650 11950
F 0 "D2" H 10643 12166 50  0000 C CNN
F 1 "White LED" H 10643 12075 50  0000 C CNN
F 2 "LED_SMD:LED_0805_2012Metric" H 10650 11950 50  0001 C CNN
F 3 "~" H 10650 11950 50  0001 C CNN
F 4 "C34499" H 10650 11950 50  0001 C CNN "LCSC"
F 5 "805" H 10650 11950 50  0001 C CNN "LCSC Footprint"
	1    10650 11950
	-1   0    0    -1  
$EndComp
$Comp
L Device:R R13
U 1 1
P 11100 11950
F 0 "R13" V 10893 11950 50  0000 C CNN
F 1 "330" V 10984 11950 50  0000 C CNN
F 2 "Resistor_SMD:R_0805_2012Metric" V 11030 11950 50  0001 C CNN
F 3 "~" H 11100 11950 50  0001 C CNN
F 4 "C17630" H 11100 11950 50  0001 C CNN "LCSC"
F 5 "805" H 11100 11950 50  0001 C CNN "LCSC Footprint"
	1    11100 11950
	0    1    1    0   
$EndComp
$Comp
L power:GND #PWR037
U 1 1
P 11250 12100
F 0 "#PWR037" H 11250 11850 50  0001 C CNN
F 1 "GND" H 11255 11927 50  0001 C CNN
F 2 "" H 11250 12100 50  0001 C CNN
F 3 "" H 11250 12100 50  0001 C CNN
	1    11250 12100
	1    0    0    -1  
$EndComp
Wire Wire Line
	11250 12100 11250 11950
Wire Wire Line
	10950 11950 10800 11950
Text GLabel 10500 11350 0    50   Input ~ 0
led0
Text GLabel 10500 11950 0    50   Input ~ 0
led1
$Comp
L Device:LED D3
U 1 1
P 10650 12600
F 0 "D3" H 10643 12816 50  0000 C CNN
F 1 "Green LED" H 10643 12725 50  0000 C CNN
F 2 "LED_SMD:LED_0805_2012Metric" H 10650 12600 50  0001 C CNN
F 3 "~" H 10650 12600 50  0001 C CNN
F 4 "C2297" H 10650 12600 50  0001 C CNN "LCSC"
F 5 "805" H 10650 12600 50  0001 C CNN "LCSC Footprint"
	1    10650 12600
	-1   0    0    -1  
$EndComp
$Comp
L Device:R R14
U 1 1
P 11100 12600
F 0 "R14" V 10893 12600 50  0000 C CNN
F 1 "330" V 10984 12600 50  0000 C CNN
F 2 "Resistor_SMD:R_0805_2012Metric" V 11030 12600 50  0001 C CNN
F 3 "~" H 11100 12600 50  0001 C CNN
F 4 "C17630" H 11100 12600 50  0001 C CNN "LCSC"
F 5 "805" H 11100 12600 50  0001 C CNN "LCSC Footprint"
	1    11100 12600
	0    1    1    0   
$EndComp
$Comp
L power:GND #PWR038
U 1 1
P 11250 12750
F 0 "#PWR038" H 11250 12500 50  0001 C CNN
F 1 "GND" H 11255 12577 50  0001 C CNN
F 2 "" H 11250 12750 50  0001 C CNN
F 3 "" H 11250 12750 50  0001 C CNN
	1    11250 12750
	1    0    0    -1  
$EndComp
Wire Wire Line
	11250 12750 11250 12600
Wire Wire Line
	10950 12600 10800 12600
$Comp
L power:+3.3V #PWR035
U 1 1
P 10400 12550
F 0 "#PWR035" H 10400 12400 50  0001 C CNN
F 1 "+3.3V" H 10415 12723 50  0000 C CNN
F 2 "" H 10400 12550 50  0001 C CNN
F 3 "" H 10400 12550 50  0001 C CNN
	1    10400 12550
	1    0    0    -1  
$EndComp
Wire Wire Line
	10500 12600 10400 12600
Wire Wire Line
	10400 12600 10400 12550
Text GLabel 11400 8250 0    50   Input ~ 0
led1
Text GLabel 11400 8350 0    50   Input ~ 0
led0
Text Notes 4850 17350 0    50   ~ 0
Touchpad routing notes:\n+ min trace width for sensors\n+ avoid long parallel sensor traces\n+ place AC shield plane around sensors, separated 2mm from ground plane (AN-957.pdf)\n+ place (hatched) ground shield underneath sensors (AN2934-Capacitive-Touch-Sensor-Design-Guide-00002934A.pdf)
$EndSCHEMATC
